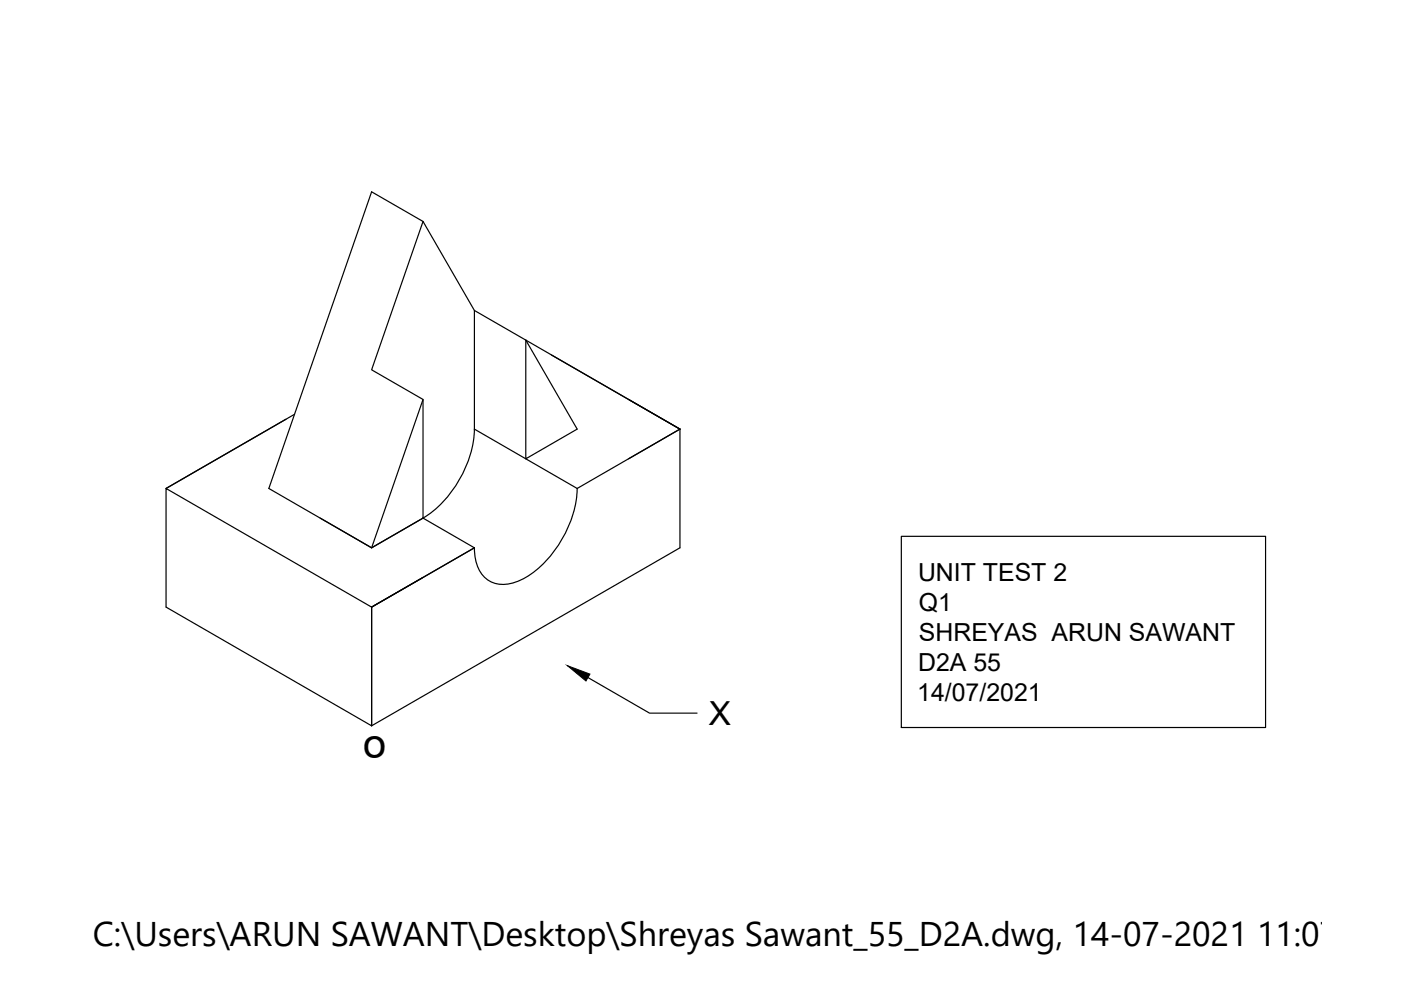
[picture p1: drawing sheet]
<svg xmlns="http://www.w3.org/2000/svg" width="297mm" height="210mm" viewBox="0 0 297 210" stroke-linecap="round" stroke-linejoin="round" font-family="sans-serif">
<!-- layer: 0 -->
<g fill="none" stroke="#000" stroke-width=".25">
<path d="M89.7 47l-10.9-6.3-21.8 62.9 21.8 12.5 10.9-6.2M89.7 47l-10.9 31.4 10.9 6.3v25.2M89.7 47l10.9 18.8M116.9 75.3l27.3 15.7M62.4 87.8l-27.2 15.8 25.4-14.7M89.7 84.7l-10.9 31.4M100.6 91a24.1 24.1 0 0 1-10.9 18.9M133.3 84.7l10.9 6.3M144.2 91l-32.7-18.9v25.2l10.9-6.3-10.9-18.9-10.9-6.3v25.2l21.8 12.6M144.2 91v25.1l-65.4 37.8M144.2 91l-21.8 12.6M67.9 109.9l10.9 6.2"/>
<path d="M89.7 109.9l10.9 6.2M89.7 109.9l-10.9 6.2M100.6 116.1l-21.8 12.6v25.2M122.4 103.6a24.1 24.1 0 0 1-10.9 18.8 7.9 7.9 0 0 1-7.7 .8 7 7 0 0 1-3.1-5.6l-.1-1.5M191.1 113.7h77.2v40.5h-77.2zM89.7 122.4l-10.9 6.3-43.6-25.1v25.1l43.6 25.2M124.7 143.7l13 7.5h10.1"/>
</g>
<path d="M120.3 141.1l4.8 1.8-.9 1.5z" fill="#000" stroke="#000" stroke-width=".21"/>
<text font-size="8.8" x="77" y="160.8">o</text>
<text font-size="7.3" x="19.7" y="200.6">C:\Users\ARUN SAWANT\Desktop\Shreyas Sawant_55_D2A.dwg, 14-07-2021 11:07:57, A</text>
<text font-size="7" x="150.3" y="153.7">X</text>
<g font-size="5.3">
<text x="194.6" y="123.2">UNIT TEST 2</text>
<text x="194.8" y="129.5">Q1</text>
<text x="194.8" y="135.9">SHREYAS ARUN SAWANT</text>
<text x="194.6" y="142.2">D2A 55</text>
<text x="194.5" y="148.5">14/07/2021</text>
</g>
</svg>
